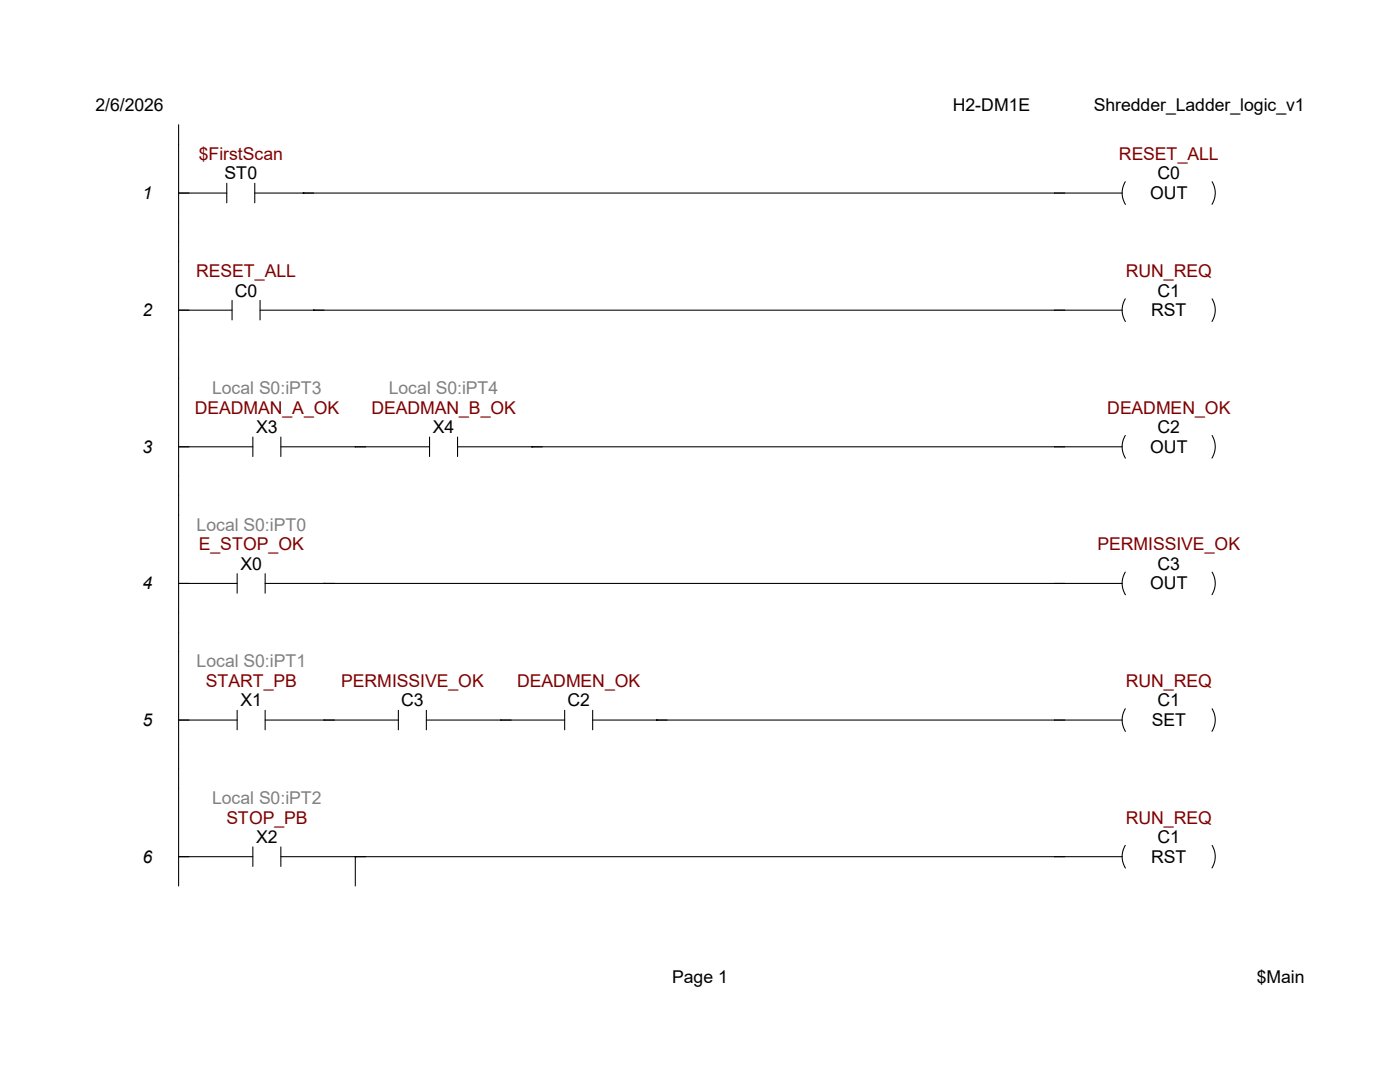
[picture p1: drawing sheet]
<svg xmlns="http://www.w3.org/2000/svg" width="279mm" height="216mm" viewBox="0 0 279 216" stroke-linecap="round" stroke-linejoin="round" font-family="sans-serif">
<g fill="none" stroke="#000" stroke-width=".21">
<path d="M35.6 24.9v151.9M35.6 38.5h9.7M45.3 36.6v3.9M50.8 38.5h173.2M50.8 36.6v3.9M60.5 38.5h.1M224.6 36.3a4.3 4.3 0 0 0 0 4.5M241.9 36.3a4.3 4.3 0 0 1 0 4.5M46.3 59.9v3.9M51.9 59.9v3.9M224.6 59.6a4.3 4.3 0 0 0 0 4.6M241.9 59.6a4.3 4.3 0 0 1 0 4.5"/>
<path d="M35.6 61.9h10.7M51.9 61.9h172.1M62.6 61.9h.1M35.6 89.2h14.9M50.5 87.2v3.9M56 89.2h29.7M56 87.2v3.9M85.7 87.2v3.9M91.3 89.2h132.7M91.3 87.2v3.9M106.2 89.2h.1M224.6 86.9a4.3 4.3 0 0 0 0 4.5"/>
<path d="M241.9 86.9a4.3 4.3 0 0 1 0 4.5M35.6 116.4h11.7M47.3 114.5v3.9M52.9 116.4h171.1M52.9 114.5v3.9M64.7 116.4h.1M224.6 114.2a4.3 4.3 0 0 0 0 4.5M241.9 114.2a4.3 4.3 0 0 1 0 4.5M35.6 143.7h11.7M47.3 141.7v3.9M52.9 141.7v3.9M52.9 143.7h26.6"/>
<path d="M79.5 141.7v3.9M85.1 143.7h27.6M85.1 141.7v3.9M112.7 141.7v3.9M118.3 143.7h105.7M118.3 141.7v3.9M131.1 143.7h.1M224.6 141.4a4.3 4.3 0 0 0 0 4.5M241.9 141.4a4.3 4.3 0 0 1 0 4.5M35.6 170.9h14.9M50.5 169v3.9M56 169v3.9"/>
<path d="M56 170.9h168M70.9 170.9h.1M70.9 170.9v5.9M224.6 168.7a4.3 4.3 0 0 0 0 4.5M241.9 168.7a4.3 4.3 0 0 1 0 4.5"/>
</g>
<g fill="#fff">
<path d="M134.2 193h11v3.8h-11z"/>
<path d="M250.8 193h9.5v3.8h-9.5z"/>
</g>
<g font-size="3.5">
<text x="19" y="22.2">2/6/2026</text>
<text x="190.2" y="22.2">H2-DM1E</text>
<text x="218.3" y="22.2">Shredder_Ladder_logic_v1</text>
<text x="44.8" y="35.8">ST0</text>
<text x="231" y="35.8">C0</text>
<text x="28.4" y="39.7">1</text>
<text x="229.5" y="39.7">OUT</text>
<text x="46.9" y="59.2">C0</text>
<text x="231" y="59.2">C1</text>
<text x="28.4" y="63.1">2</text>
<text x="229.7" y="63.1">RST</text>
<text x="51.1" y="86.4">X3</text>
<text x="86.4" y="86.4">X4</text>
<text x="231" y="86.4">C2</text>
<text x="28.4" y="90.3">3</text>
<text x="229.5" y="90.3">OUT</text>
<text x="48" y="113.7">X0</text>
<text x="231" y="113.7">C3</text>
<text x="28.4" y="117.6">4</text>
<text x="229.5" y="117.6">OUT</text>
<text x="48" y="141">X1</text>
<text x="80.1" y="141">C3</text>
<text x="113.2" y="141">C2</text>
<text x="231" y="141">C1</text>
<text x="28.4" y="144.9">5</text>
<text x="229.9" y="144.9">SET</text>
<text x="28.4" y="172.1">6</text>
<text x="51.1" y="168.2">X2</text>
<text x="229.7" y="172.1">RST</text>
<text x="231" y="168.2">C1</text>
<text x="134.2" y="196.1">Page 1</text>
<text x="250.8" y="196.1">$Main</text>
</g>
<g font-size="3.5" fill="#800000">
<text x="39.7" y="31.9">$FirstScan</text>
<text x="223.3" y="31.9">RESET_ALL</text>
<text x="39.2" y="55.3">RESET_ALL</text>
<text x="224.7" y="55.3">RUN_REQ</text>
<text x="38.9" y="82.5">DEADMAN_A_OK</text>
<text x="74.1" y="82.5">DEADMAN_B_OK</text>
<text x="221" y="82.5">DEADMEN_OK</text>
<text x="39.7" y="109.8">E_STOP_OK</text>
<text x="219" y="109.8">PERMISSIVE_OK</text>
<text x="41.1" y="137.1">START_PB</text>
<text x="68.1" y="137.1">PERMISSIVE_OK</text>
<text x="103.2" y="137.1">DEADMEN_OK</text>
<text x="224.7" y="137.1">RUN_REQ</text>
<text x="45.2" y="164.3">STOP_PB</text>
<text x="224.7" y="164.3">RUN_REQ</text>
</g>
<g font-size="3.5" fill="#808080">
<text x="42.3" y="78.7">Local S0:iPT3</text>
<text x="77.6" y="78.7">Local S0:iPT4</text>
<text x="39.2" y="105.9">Local S0:iPT0</text>
<text x="39.2" y="133.2">Local S0:iPT1</text>
<text x="42.3" y="160.4">Local S0:iPT2</text>
</g>
</svg>
